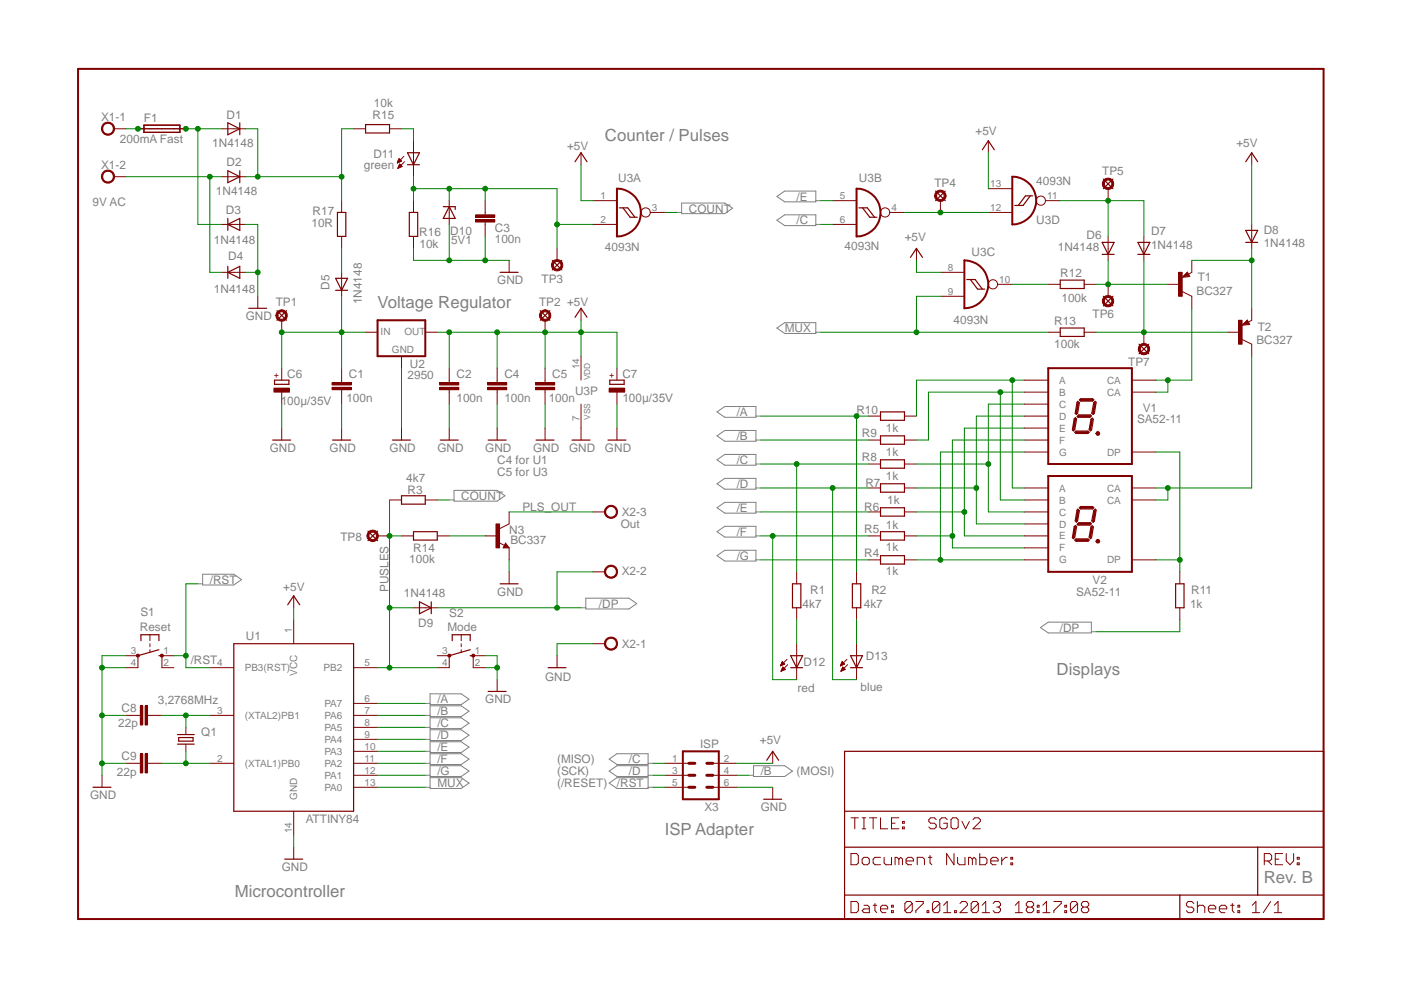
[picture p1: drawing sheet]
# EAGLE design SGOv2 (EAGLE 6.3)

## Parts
C1  100n  C-EU025-024X044  [C025-024X044]
C2  100n  C-EU025-024X044  [C025-024X044]
C3  100n  C-EU025-024X044  [C025-024X044]
C4  100n  C-EU025-024X044  [C025-024X044]
C5  100n  C-EU025-024X044  [C025-024X044]
C6  100µ/35V  CPOL-EUE2.5-7  [E2,5-7]
C7  100µ/35V  CPOL-EUE2.5-7  [E2,5-7]
C8  22p  C-EU025-024X044  [C025-024X044]
C9  22p  C-EU025-024X044  [C025-024X044]
D1  1N4148  [DO35-10]
D2  1N4148  [DO35-10]
D3  1N4148  [DO35-10]
D4  1N4148  [DO35-10]
D5  1N4148  [DO35-10]
D6  1N4148  [DO35-10]
D7  1N4148  [DO35-10]
D8  1N4148  [DO35-10]
D9  1N4148  [DO35-10]
D10  5V1  ZPD  [DO35Z10]
D11  green  LED3MM  [LED3MM]
D12  red  LED3MM  [LED3MM]
D13  blue  LED3MM  [LED3MM]
F1  200mA Fast  SHK20Q  [SHK20Q]
F2  FUSESH22,5  [SH22,5]
N3  BC337  BC337-40  [TO92]
Q1  3,2768MHz  CRYSTALHC49S  [HC49/S]
R1  4k7  R-EU_0207/10  [0207/10]
R2  4k7  R-EU_0207/10  [0207/10]
R3  4k7  R-EU_0207/10  [0207/10]
R4  1k  R-EU_0207/10  [0207/10]
R5  1k  R-EU_0207/10  [0207/10]
R6  1k  R-EU_0207/10  [0207/10]
R7  1k  R-EU_0207/10  [0207/10]
R8  1k  R-EU_0207/10  [0207/10]
R9  1k  R-EU_0207/10  [0207/10]
R10  1k  R-EU_0207/10  [0207/10]
R11  1k  R-EU_0207/10  [0207/10]
R12  100k  R-EU_0207/10  [0207/10]
R13  100k  R-EU_0207/10  [0207/10]
R14  100k  R-EU_0207/10  [0207/10]
R15  10k  R-EU_0207/10  [0207/10]
R16  10k  R-EU_0207/10  [0207/10]
R17  10R  R-EU_0207/10  [0207/10]
S1  Reset  10-XX  [B3F-10XX]
S2  Mode  10-XX  [B3F-10XX]
T1  BC327  [TO92]
T2  BC327  [TO92]
TP1  V+  LSP10  [LSP10]
TP2  +5V  LSP10  [LSP10]
TP3  C-V5  LSP10  [LSP10]
TP4  /EC  LSP10  [LSP10]
TP5  EC  LSP10  [LSP10]
TP6  B-N1  LSP10  [LSP10]
TP7  B-N2  LSP10  [LSP10]
TP8  PLS  LSP10  [LSP10]
U1  ATTINY84  ATTINY24/44/84-PU  [DIL14]
U2  2950  78LXX  [TO92]
U3  4093N  [DIL14]
V1  SA52-11  [KB-SX52-11]
V2  SA52-11  [KB-SX52-11]
X1  9V AC  W237-102  [W237-102]
X2  Out  W237-103  [W237-103]
X3  ISP  ML6  [ML6]

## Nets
+5V: C2.1 C4.1 C5.1 C7.+ D8.A TP2.MP U1.1(VCC) U2.1(OUT) U3.1(A:I0) U3.8(C:I0) U3.13(D:I1) U3.14(P:VDD) X3.2
/A: R2.2 R10.2 U1.6(PA7)
/B: R9.2 U1.7(PA6) X3.4
/C: R1.2 R8.2 U1.8(PA5) U3.6(B:I1) X3.1
/D: D13.K(C) R7.2 U1.9(PA4) X3.3
/DP: D9.C R11.1 X2.2
/E: R6.2 U1.10(PA3) U3.5(B:I0)
/F: D12.K(C) R5.2 U1.11(PA2)
/G: R4.2 U1.12(PA1)
/RST: S1.1(S) U1.4(PB3(RST)) X3.5
COUNT: R3.1 U3.3(A:O)
GND: C1.2 C2.2 C3.2 C4.2 C5.2 C6.- C7.- C8.1 C9.1 D3.A D4.A D10.A N3.3(E) R16.1 S1.3(P) S1.4(P1) S2.1(S) S2.2(S1) U1.14(GND) U2.2(GND) U3.7(P:VSS) X2.1 X3.6
MUX: R13.1 U1.13(PA0) U3.9(C:I1)
N$1: R10.1 V1.P$7(A) V2.P$7(A)
N$2: R9.1 V1.P$6(B) V2.P$6(B)
N$3: R8.1 V1.P$4(C) V2.P$4(C)
N$4: R7.1 V1.P$2(D) V2.P$2(D)
N$5: R6.1 V1.P$1(E) V2.P$1(E)
N$6: R5.1 V1.P$9(F) V2.P$9(F)
N$7: R4.1 V1.P$10(G) V2.P$10(G)
N$8: T2.1(C) V2.P$3(CA) V2.P$8(CA)
N$9: T1.1(C) V1.P$3(CA) V1.P$8(CA)
N$10: D1.A D3.C F1.2A F2.2
N$11: D2.A D4.C X1.2
N$12: D1.C D2.C R15.1 R17.2
N$13: C1.1 C6.+ D5.C TP1.MP U2.3(IN)
N$14: D8.C T1.3(E) T2.3(E)
N$15: D7.C R13.2 T2.2(B) TP7.MP
N$16: D6.C R12.2 T1.2(B) TP6.MP
N$17: R12.1 U3.10(C:O)
N$18: D6.A D7.A TP5.MP U3.11(D:O)
N$19: TP4.MP U3.4(B:O) U3.12(D:I0)
N$20: D12.A R1.1
N$21: C8.2 Q1.2 U1.3((XTAL2)PB1)
N$22: D5.A R17.1
N$23: C9.2 Q1.1 U1.2((XTAL1)PB0)
N$24: C3.1 D10.C D11.K(C) R16.2 TP3.MP U3.2(A:I1)
N$25: D11.A R15.2
N$26: R11.2 V1.P$5(DP) V2.P$5(DP)
N$27: F1.1A F2.1 X1.1
N$28: D13.A R2.1
N$85: N3.2(B) R14.2
PLS_OUT: N3.1(C) X2.3
PUSLES: D9.A R3.2 R14.1 S2.4(P1) TP8.MP U1.5(PB2)
Unconnected: F1.1B F1.2B S1.2(S1) S2.3(P)

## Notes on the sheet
- Counter / Pulses
- Voltage Regulator
- C4 for U1
- C5 for U3
- Displays
- (MISO)
- (SCK) | (MOSI)
- (/RESET)
- ISP Adapter
- Rev. B
- Microcontroller
